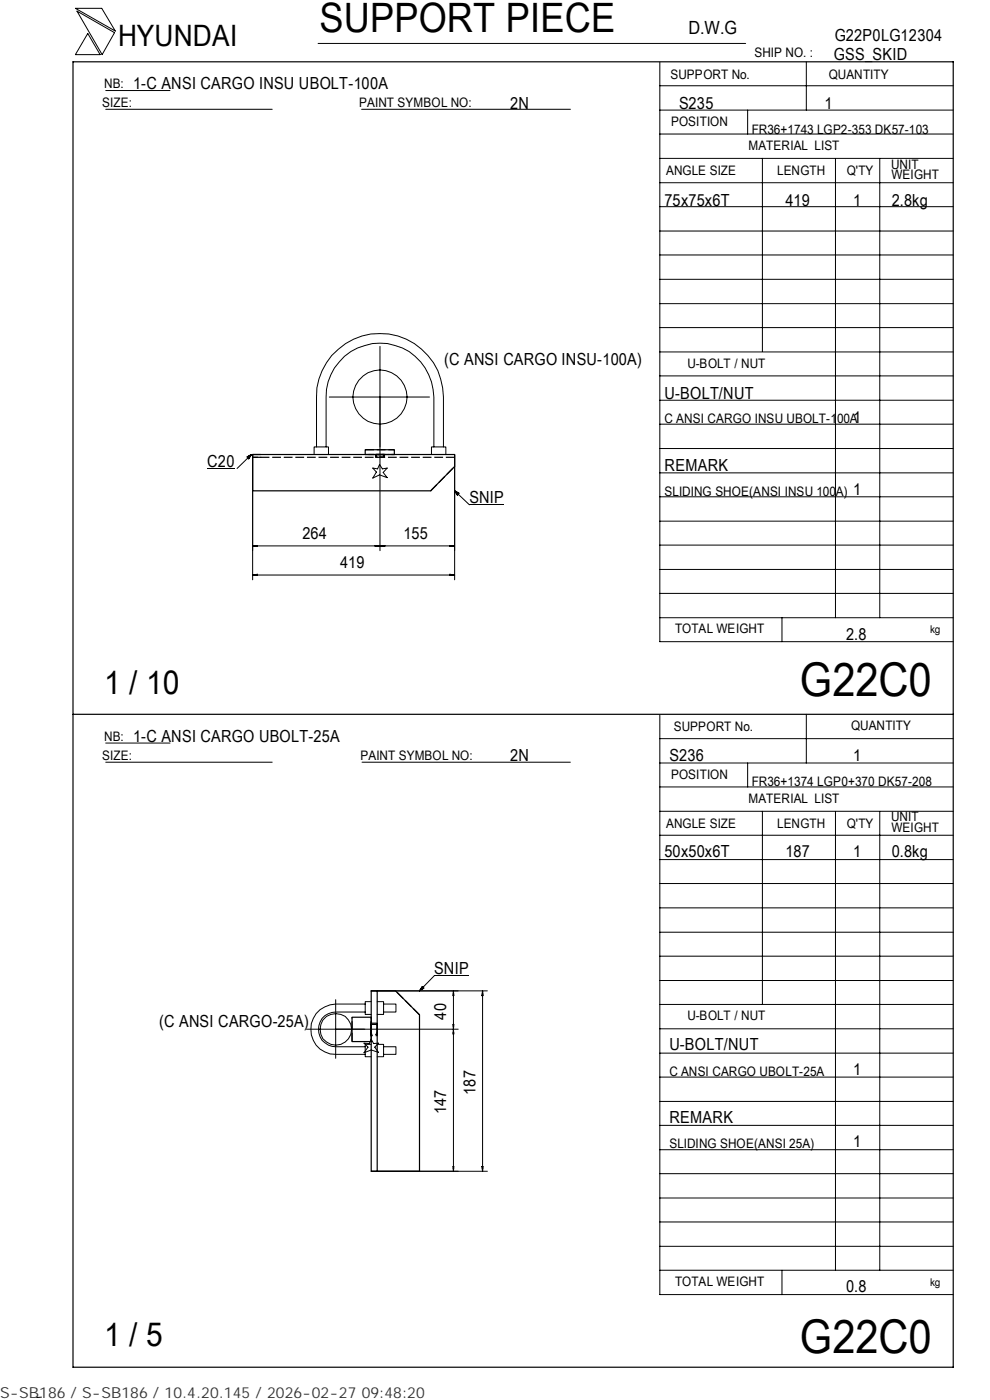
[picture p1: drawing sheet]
<svg xmlns="http://www.w3.org/2000/svg" width="210mm" height="297mm" viewBox="0 0 210 297" stroke-linecap="round" stroke-linejoin="round" font-family="sans-serif">
<g fill="none" stroke="#000" stroke-width=".21">
<path d="M16 1.8h5.6l2.9 4.8zM16.3 2.4l8 4.5-2.6 4.7zM18.6 7.1l2.6 4.5h-5.2zM22.4 19.2h13.7M67.5 9.2h90.6M139.9 18.2h62.3M139.9 13.2v122.9h62.3M171 13.1v10.3M22.4 23.2h35.3M76.7 23.2h44.3M139.9 38.8h62.3M139.9 33.6h62.3"/>
<path d="M139.9 28.4h62.3M139.9 23.4h62.3M158.6 23.4v5M161.7 33.6v41M177.2 33.7v97.4M186.6 33.7v97.4M139.9 59.3h62.3M139.9 54.1h62.3M139.9 49h62.3M139.9 43.8h62.3M80.6 73.5v43.3M139.9 79.7h62.3"/>
<path d="M139.9 74.7h62.3M139.9 69.5h62.3M139.9 64.4h62.3M43.9 99.4h5.9M52.4 96.9l.9-.5-.6 1zM53.3 96.4l-3 3M53.6 96.4v26.6M66.6 96.4v-1.6h3.1v1.6M67.1 94.8v-10.6a13.5 13.5 0 0 1 13.5-13.4 13.5 13.5 0 0 1 13.5 13.4v10.6M69.2 94.8v-10.6a11.4 11.4 0 0 1 11.4-11.4 11.4 11.4 0 0 1 11.4 11.4v10.6M69.8 84.2h21.3M79.1 99.3l1 .2 .4-1 .6 1 1-.2-.8 .9 .8 1.1-1.6-.6-1.4 .7 .7-1.2z"/>
<path d="M91.5 96.4v-1.6h3.1v1.6M96.4 96.4v26.6M139.9 95.2h62.3M139.9 90h62.3M139.9 84.9h62.3M53.6 115.8l1-.1v.2zM53.6 115.8h42.8M54.3 115.7v.2M79.6 115.7l2 .2v-.2l-2 .2zM79.8 115.7v.2M81.3 115.7v.2M95.4 115.7l1 .1-1 .1z"/>
<path d="M95.7 115.7v.2M96.4 104.1l1 .5-.4 .5zM96.4 104.1l3.2 3h7.3M139.9 100.3h62.3M139.9 115.6h62.3M139.9 110.6h62.3M139.9 105.4h62.3M53.6 122l1-.2v.3zM53.6 122h42.8M54.3 121.9v.1M95.4 121.8l1 .2-1 .1zM95.7 121.9v.1"/>
<path d="M139.9 131.1h62.3M139.9 125.9h62.3M139.9 120.8h62.3M165.9 131.1v5M22.4 157.6h13.7M139.9 151.7v122.9h62.3M139.9 156.7h62.3M171 151.5v10.4M22.4 161.7h35.3M76.8 161.7h44.2M139.9 177.2h62.3M139.9 172.1h62.3"/>
<path d="M139.9 167h62.3M139.9 161.9h62.3M158.6 161.9v5.1M161.7 172.1v41M177.2 172.2v97.3M186.6 172.2v97.3M139.9 182.4h62.3M139.9 197.8h62.3M139.9 192.6h62.3M139.9 187.4h62.3M71.2 212.1v12.4M77.5 213h-6.3a5.3 5.3 0 0 0-5.3 5.3 5.3 5.3 0 0 0 5.3 5.4h6.3"/>
<path d="M77.5 214.7h-6.3a3.7 3.7 0 0 0-3.6 3.7 3.7 3.7 0 0 0 3.6 3.7h6.3M78.7 210.2h24.7M78.7 212.5h-1.2v2.7h1.2M80 212.5h1.4v2.7h-1.4M81.4 213h2.6v1.7h-2.6M89.6 209.3l.3 .3-.9 .6zM96.1 219.1h.2M96.1 217.3l.2 2.1h-.2l.2-2.1zM96.1 217.7h.2M96.1 210.9h.2M96.2 210.2v38.3M96.2 210.2l.1 1h-.2z"/>
<path d="M97.2 218.3h-32.2M99.5 207h-7.4l-3.1 3.2M102.3 210.9h.1M102.4 210.2v1h-.2zM102.4 210.2v38.3M139.9 218.3h62.3M139.9 213.1h62.3M139.9 208h62.3M139.9 202.9h62.3M77.2 221.3l1.1 .1 .4-.9 .5 .9 1.1-.1-.8 .9 .8 1.1-1.6-.6-1.5 .6 .9-1.1zM78.7 221.6h-1.2v2.6h1.2M80 221.6h1.4v2.6h-1.4"/>
<path d="M81.4 222.1h2.6v1.6h-2.6M139.9 238.7h62.3M139.9 233.7h62.3M139.9 228.5h62.3M139.9 223.4h62.3M78.7 248.5h24.7M96.1 247.5h.2l-.1 1zM96.1 247.8h.2M102.2 247.5h.2v1zM102.3 247.8h.1M139.9 259.2h62.3M139.9 254.2h62.3"/>
<path d="M139.9 249h62.3M139.9 243.9h62.3M139.9 269.5h62.3M139.9 264.4h62.3M165.9 269.5v5.1M8.8 296.4l-1 .1"/>
<circle cx="80.6" cy="84.2" r="5.7"/>
<circle cx="71.2" cy="218.4" r="3.3"/>
</g>
<path d="M15.5 13.1h186.7v277h-186.7zM53.6 96.4h42.8v2.6l-5.1 5.1h-37.7zM77.5 96.4v-1h6.1v1M15.5 151.5h186.7M78.7 210.2h1.3v38.3h-1.3zM78.7 215.8h-4v5.2h4M80 210.2h3.9l5.1 5.1v33.2h-9" fill="none" stroke="#000" stroke-width=".25"/>
<path d="M79.8 96.4h1.6M81.4 97h-1.6" fill="none" stroke="#000" stroke-width=".25" stroke-dasharray=".8 .3" stroke-linecap="butt"/>
<path d="M53.6 97h1.8v-.6h-1.8v.6M77.5 95.4h6.1M77.5 96.4h6.1h-6.1M80.9 96.4h.5v.6h-1.6v-.6h1.1M81.4 96.4h.1v.6h-1.8v-.6h1.7M96.4 97h-42.8M91.3 104.1l5.1-5.1M78.7 217.8v-.5h1.3v2.1h-1.3v-1.6M78.7 217.2l1.3-.1v2.6h-1.3v-2.5M89 215.3l-5.1-5.1M74.7 221v-5.2M78.7 221v-5.2v5.2" fill="none" stroke="#000" stroke-width=".25" stroke-dasharray="1.9 .6" stroke-linecap="butt"/>
<path d="M79.7 96.4h1.8M81.5 97h-1.8" fill="none" stroke="#000" stroke-width=".25" stroke-dasharray="1 .3" stroke-linecap="butt"/>
<path d="M78.7 219.4v-2.1M80 217.3v2.1" fill="none" stroke="#000" stroke-width=".25" stroke-dasharray="1.2 .3" stroke-linecap="butt"/>
<path d="M78.7 219.7v-2.6M80 217.1v2.6" fill="none" stroke="#000" stroke-width=".25" stroke-dasharray="1.4 .4" stroke-linecap="butt"/>
<path d="M52.4 96.5h.9v.9h-.9zM96.5 104.2h.9v.9h-.9zM89.1 209.4h.8v.8h-.8z" fill="#000"/>
<g font-size="9.9">
<text x="169.7" y="147.6">G22C0</text>
<text x="169.7" y="286.9">G22C0</text>
</g>
<text font-size="8.6" x="67.7" y="6.9">SUPPORT PIECE</text>
<g font-size="7">
<text x="22.1" y="147.2">1 / 10</text>
<text x="22.1" y="285.6">1 / 5</text>
</g>
<text font-size="6.3" x="25.1" y="9.8">HYUNDAI</text>
<text font-size="3.9" x="146" y="7.3">D.W.G</text>
<g font-size="3.5">
<text x="177" y="8.7">G22P0LG12304</text>
<text x="176.9" y="12.8">GSS_SKID</text>
<text x="28.3" y="19">1-C ANSI CARGO INSU UBOLT-100A</text>
<text x="108.2" y="23.1">2N</text>
<text x="144" y="23.1">S235</text>
<text x="174.8" y="23.1">1</text>
<text x="141" y="43.6">75x75x6T</text>
<text x="166.6" y="43.6">419</text>
<text x="180.9" y="43.6">1</text>
<text x="189.1" y="43.6">2.8kg</text>
<text x="94.2" y="77.5">(C ANSI CARGO INSU-100A)</text>
<text x="141" y="84.6">U-BOLT/NUT</text>
<text x="180.9" y="89.7">1</text>
<text x="43.9" y="99">C20</text>
<text x="141" y="99.9">REMARK</text>
<text x="99.6" y="106.7">SNIP</text>
<text x="180.9" y="105.1">1</text>
<text x="64.2" y="114.3">264</text>
<text x="85.6" y="114.3">155</text>
<text x="72.1" y="120.5">419</text>
<text x="179.5" y="135.8">2.8</text>
<text x="28.3" y="157.3">1-C ANSI CARGO UBOLT-25A</text>
<text x="108.2" y="161.4">2N</text>
<text x="142" y="161.4">S236</text>
<text x="180.9" y="161.4">1</text>
<text x="141" y="181.9">50x50x6T</text>
<text x="166.6" y="181.9">187</text>
<text x="180.9" y="181.9">1</text>
<text x="189.1" y="181.9">0.8kg</text>
<text x="92.1" y="206.6">SNIP</text>
<text x="33.8" y="217.8">(C ANSI CARGO-25A)</text>
<text x="94.7" y="216.3" transform="rotate(-90 94.7 216.3)">40</text>
<text x="142" y="222.8">U-BOLT/NUT</text>
<text x="100.8" y="232.2" transform="rotate(-90 100.8 232.2)">187</text>
<text x="180.9" y="228">1</text>
<text x="94.7" y="236.4" transform="rotate(-90 94.7 236.4)">147</text>
<text x="142" y="238.3">REMARK</text>
<text x="180.9" y="243.3">1</text>
<text x="179.5" y="274.1">0.8</text>
</g>
<text font-size="3.2" fill="#323232" x="0" y="296.6">S-SB186 / S-SB186 / 10.4.20.145 / 2026-02-27 09:48:20</text>
<g font-size="2.8">
<text x="142.2" y="16.8">SUPPORT No.</text>
<text x="160" y="12.2">SHIP NO. :</text>
<text x="175.8" y="16.7">QUANTITY</text>
<text x="21.7" y="22.8">SIZE:</text>
<text x="22.1" y="18.7">NB:</text>
<text x="76.2" y="22.8">PAINT SYMBOL NO:</text>
<text x="142.3" y="26.8">POSITION</text>
<text x="159.4" y="28.4">FR36+1743 LGP2-353 DK57-103</text>
<text x="158.7" y="31.7">MATERIAL LIST</text>
<text x="189" y="35.8">UNIT</text>
<text x="141.3" y="37.2">ANGLE SIZE</text>
<text x="164.8" y="37.1">LENGTH</text>
<text x="179.6" y="37.1">Q'TY</text>
<text x="189.1" y="38">WEIGHT</text>
<text x="145.8" y="78">U-BOLT / NUT</text>
<text x="141" y="89.8">C ANSI CARGO INSU UBOLT-100A</text>
<text x="141" y="105.2">SLIDING SHOE(ANSI INSU 100A)</text>
<text x="143.2" y="134.4">TOTAL WEIGHT</text>
<text x="142.9" y="155">SUPPORT No.</text>
<text x="180.5" y="154.9">QUANTITY</text>
<text x="21.7" y="161.3">SIZE:</text>
<text x="22.1" y="157.1">NB:</text>
<text x="76.5" y="161.2">PAINT SYMBOL NO:</text>
<text x="142.3" y="165.3">POSITION</text>
<text x="159.4" y="166.7">FR36+1374 LGP0+370 DK57-208</text>
<text x="158.7" y="170.3">MATERIAL LIST</text>
<text x="141.3" y="175.7">ANGLE SIZE</text>
<text x="164.8" y="175.6">LENGTH</text>
<text x="179.6" y="175.6">Q'TY</text>
<text x="189" y="174.2">UNIT</text>
<text x="189.1" y="176.5">WEIGHT</text>
<text x="145.8" y="216.5">U-BOLT / NUT</text>
<text x="142" y="228.2">C ANSI CARGO UBOLT-25A</text>
<text x="142" y="243.5">SLIDING SHOE(ANSI 25A)</text>
<text x="143.2" y="272.9">TOTAL WEIGHT</text>
</g>
<g font-size="2.3">
<text x="197.3" y="134.3">kg</text>
<text x="197.3" y="272.8">kg</text>
</g>
</svg>
